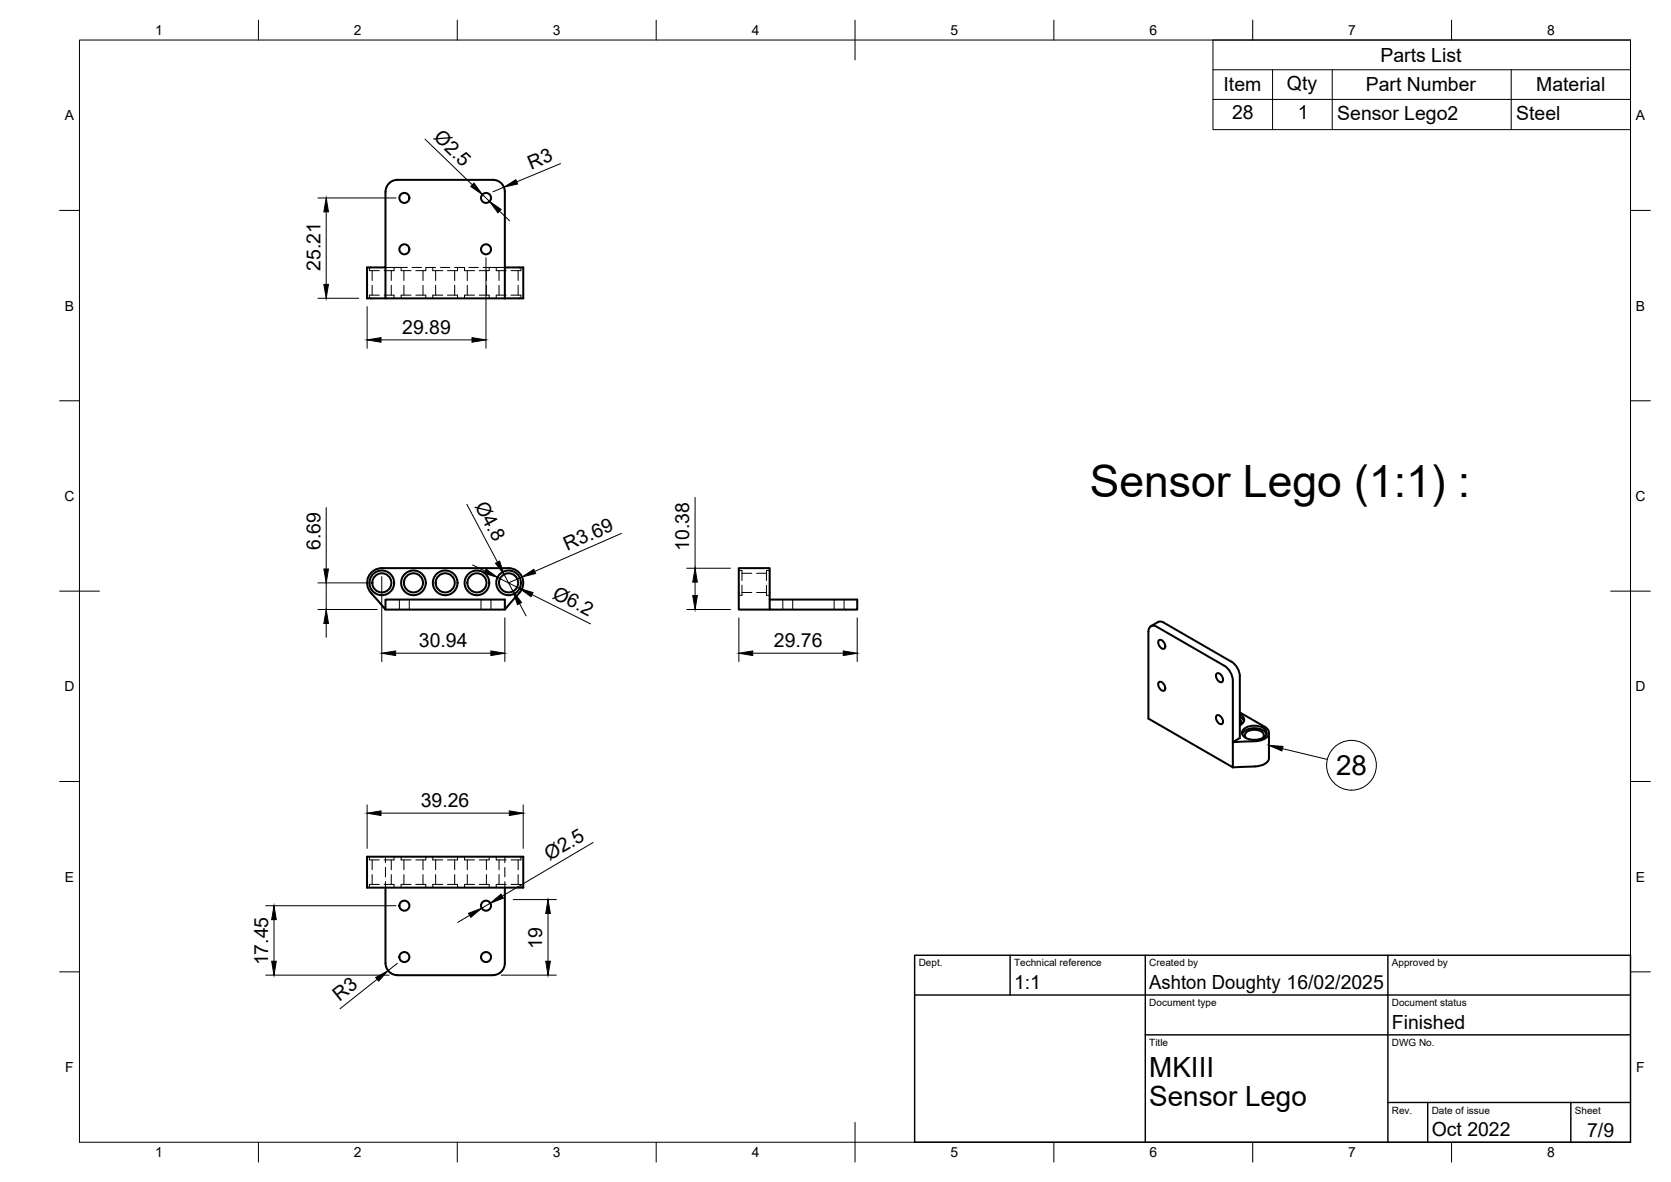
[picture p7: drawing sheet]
<svg xmlns="http://www.w3.org/2000/svg" width="420mm" height="297mm" viewBox="0 0 420 297" stroke-linecap="round" stroke-linejoin="round" font-family="sans-serif">
<!-- layer: Visible -->
<g fill="none" stroke="#000" stroke-width=".51">
<path d="M96.9 67.2v7.8h-4.6v-7.8h4.6v-19a3 3 0 0 1 3-3h24a2.99 2.99 0 0 1 3 3v19M96.9 75h30M126.9 67.2h4.7v7.8h-4.7zM96.9 153.2h30v-2.5h-30v2.5l-1.8-2.1a7.7 7.7 0 0 1-2.7-3.7 3.7 3.7 0 0 1 3.6-4.6h31.9a3.7 3.7 0 0 1 3.4 2.2 3.7 3.7 0 0 1-.7 4l-3.7 4.2M193.5 150.7h22v2.5h-22v-10.4h-7.7v10.4h7.7M292.7 156.5l16.9 9.8 1.4 1.3 .5 1.1 .3 1.2M292.7 156.5a1.49 1.49 0 0 0-1.5-.2l-1.8 1.1M291.5 160.8a1.45 1.45 0 0 1 1.2 2.2 1.45 1.45 0 0 1-1.2-2.2zM291.5 171.4a1.45 1.45 0 0 1 1.2 2.2 1.45 1.45 0 0 1-1.2-2.2zM306 169.2a1.45 1.45 0 0 1 1.3 2.2 1.45 1.45 0 0 1-1.3-2.2zM306 179.8a1.45 1.45 0 0 1 1.3 2.1 1.45 1.45 0 0 1-1.3-2.1zM311.7 170v15.5l-1.7 1v-15.5l-.2-1.2-.6-1.2-1.3-1.3-17-9.8a1.28 1.28 0 0 0-1.5-.1 1.28 1.28 0 0 0-.6 1.3v21.9l21.2 12.2"/>
<path d="M311.7 179l6.3 3.6M311.8 179.5a1.4 1.4 0 0 1 1 1.4 1.4 1.4 0 0 1-1 1.3M311.8 180.2l.6 .4 .4 .6M311.8 180.8a.92 .92 0 0 1 .1 1.4M312.3 184.5a3.9 3.9 0 0 1 5.1-1.1l.8 .7 .2 .4M312.7 183.3a4.2 4.2 0 0 1 5.7 .4 1.87 1.87 0 0 1-2 2.1l-1.3 .1a2.62 2.62 0 0 1-2.8-1.8zM313.3 185.4a1.2 1.2 0 0 1-.1-1.3 1.2 1.2 0 0 1 1.1-.6 2.78 2.78 0 0 1 3.5 1.2l-.3 .7M318 182.6a1.58 1.58 0 0 1 1.1 1.5 1.58 1.58 0 0 1-1 1.5l-.6 .3a11.2 11.2 0 0 1-4.8 .5l-2.7 .1v6.3M319.1 184.2v6.3a2.75 2.75 0 0 1-2.7 2l-6.4 .3M92.3 215.3h39.3v7.8h-39.3zM96.9 223.1v19a2.99 2.99 0 0 0 3 3M126.9 223.1v19a2.99 2.99 0 0 1-3 3"/>
<path d="M99.9 245.1h24"/>
<circle cx="101.7" cy="49.7" r="1.26"/>
<circle cx="122.2" cy="49.7" r="1.26"/>
<circle cx="101.7" cy="62.6" r="1.26"/>
<circle cx="122.2" cy="62.6" r="1.26"/>
<circle cx="96" cy="146.5" r="3.1"/>
<circle cx="96" cy="146.5" r="2.4"/>
<circle cx="104" cy="146.5" r="3.1"/>
<circle cx="104" cy="146.5" r="2.4"/>
<circle cx="111.9" cy="146.5" r="3.1"/>
<circle cx="111.9" cy="146.5" r="2.4"/>
<circle cx="119.9" cy="146.5" r="3.1"/>
<circle cx="119.9" cy="146.5" r="2.4"/>
<circle cx="127.9" cy="146.5" r="3.1"/>
<circle cx="127.9" cy="146.5" r="2.4"/>
<circle cx="101.7" cy="227.6" r="1.26"/>
<circle cx="122.2" cy="227.6" r="1.26"/>
<circle cx="101.7" cy="240.5" r="1.26"/>
<circle cx="122.2" cy="240.5" r="1.26"/>
</g>
<!-- layer: Hidden -->
<g fill="none" stroke="#000" stroke-width=".25">
<path d="M92.9 67.2v.8h2.5M93.6 68v2.5M93.6 71.7v2.5M95.4 74.2h-2.5v.8M96.6 74.2h2.5v.8M96.9 67.2h5.5M98.4 68v2.5M98.4 71.7v2.5M99.1 67.2v.8h-2.5M100.9 67.2v.8h2.5M101.6 68v2.5M101.6 71.7v2.5"/>
<path d="M103.4 74.2h-2.5v.8M103.6 67.2h2.4M104.5 74.2h2.6v.8M106.4 68v2.5M106.4 71.7v2.5M107.1 67.2v.8h-2.6M107.2 67.2h2.3M108.8 67.2v.8h2.5M109.5 68v2.5M109.5 71.7v2.5M110.7 67.2h2.4M111.3 74.2h-2.5v.8"/>
<path d="M112.5 74.2h2.5v.8M114.3 67.2h2.4M114.3 68v2.5M114.3 71.7v2.5M115 67.2v.8h-2.5M116.8 67.2v.8h2.5M117.5 68v2.5M117.5 71.7v2.5M117.9 67.2h2.4M119.3 74.2h-2.5v.8M120.5 74.2h2.5v.8M121.5 67.2h5.4"/>
<path d="M122.3 68v2.5M122.3 71.7v2.5M123 67.2v.8h-2.5M124.8 67.2v.8h2.5M125.5 68v2.5M125.5 71.7v2.5M127.3 74.2h-2.5v.8M128.5 74.2h2.5v.8M130.3 68v2.5M130.3 71.7v2.5M131 67.2v.8h-2.5M100.4 150.7v2.5"/>
<path d="M102.9 150.7v2.5M120.9 150.7v2.5M123.4 150.7v2.5M185.8 143.4h.8v2.5M186.6 147.1v2.5h-.8M186.6 148.9h2.4M186.6 144.1h2.4M190.2 148.9h2.5M190.2 144.1h2.5M192.7 147.1v2.5h.8M193.5 143.4h-.8v2.5M196.8 150.7v2.5"/>
<path d="M199.3 150.7v2.5M209.7 150.7v2.5M212.2 150.7v2.5M92.9 215.3v.8h2.5M93.6 216.1v2.5M93.6 219.8v2.5M96.9 215.3v1.5M96.9 218v2.4M98.4 216.1v2.5M98.4 219.8v2.5M99.1 215.3v.8h-2.5M100.9 215.3v.8h2.5"/>
<path d="M101.6 216.1v2.5M101.6 219.8v2.5M106.4 216.1v2.5M106.4 219.8v2.5M107.1 215.3v.8h-2.6M108.8 215.3v.8h2.5M109.5 216.1v2.5M109.5 219.8v2.5M114.3 216.1v2.5M114.3 219.8v2.5M115 215.3v.8h-2.5M116.8 215.3v.8h2.5"/>
<path d="M117.5 216.1v2.5M117.5 219.8v2.5M122.3 216.1v2.5M122.3 219.8v2.5M123 215.3v.8h-2.5M124.8 215.3v.8h2.5M125.5 216.1v2.5M125.5 219.8v2.5M126.9 215.3v1.5M126.9 218v2.4M130.3 216.1v2.5M130.3 219.8v2.5"/>
<path d="M131 215.3v.8h-2.5M95.4 222.3h-2.5v.8M96.6 222.3h2.5v.8M96.9 221.6v1.5M103.4 222.3h-2.5v.8M104.5 222.3h2.6v.8M111.3 222.3h-2.5v.8M112.5 222.3h2.5v.8M119.3 222.3h-2.5v.8M120.5 222.3h2.5v.8M126.9 221.6v1.5M127.3 222.3h-2.5v.8"/>
<path d="M128.5 222.3h2.5v.8"/>
</g>
<!-- layer: BORDER -->
<g fill="none" stroke="#000" stroke-width=".25">
<path d="M20 10.1h390v276.9h-390zM65 5.1v5M115 5.1v5M165 5.1v5M215 5.1v10M265 5.1v5M315 5.1v5M365 5.1v5M15 52.9h5M410 52.9h5M15 100.7h5M410 100.7h5"/>
<path d="M15 148.6h10M405 148.6h10M15 196.4h5M410 196.4h5M15 244.2h5M410 244.2h5M65 287v5M115 287v5M165 287v5M215 282.1v9.9M265 287v5M315 287v5"/>
<path d="M365 287v5"/>
</g>
<!-- layer: TITLEBLOCK -->
<path d="M230 240.1h180v46.9h-180zM230 250h180M254 240.1v9.9M288 240.1v46.9M349 240.1v46.9M288 260.1h122M349 277.1h61M359 277.1v9.9M395 277.1v9.9" fill="none" stroke="#000" stroke-width=".36"/>
<!-- layer: Parts Lists -->
<path d="M305 10.1h105v22.5h-105zM305 17.5h105M320 17.5v15.1M335 17.5v15.1M380 17.5v15.1M305 25h105" fill="none" stroke="#000" stroke-width=".25"/>
<!-- layer: Balloons -->
<circle cx="339.8" cy="192.3" r="6.3" fill="none" stroke="#000" stroke-width=".25"/>
<!-- layer: 0 -->
<path d="M319 187.3l3.6 .3-.3 1.1z" fill="#000" stroke="#000" stroke-width=".25"/>
<path d="M322.5 188.1l11.2 2.7" fill="none" stroke="#000" stroke-width=".25"/>
<!-- layer: FD_Dimensions -->
<g fill="none" stroke="#000" stroke-width=".25">
<path d="M106.9 35l11.9 11.4M79.9 49.7h19.7M82 53.2v18.3M121.3 48.9l1.8 1.7M125.6 53.1l2.5 2.4M126.7 47l-2.8 1.2M140.9 41.1l-11 4.6M79.9 75h10.3M92.3 77.1v10.4M122.2 64.8v22.7M95.8 85.4h22.9M82 127.6v15.4"/>
<path d="M117.4 126.7l7.7 14.6M156.3 134l-21.8 9.6M174.8 125v17.8M79.9 153.2h14.9M79.9 146.5h14M82 146.5v6.7M82 156.7v3.5M96 144.9v21.4M118.8 142l3.2 1.5M125.1 145.1l5.5 2.8M126.7 144.4l2.3 4.2M126.9 155.3v11"/>
<path d="M130.6 151.7l1.7 3.1M131.3 145l-3.4 1.5M133.8 149.4l14.7 7.4M172.7 153.2h11M172.7 142.8h11M174.8 146.3v3.4M185.8 155.3v11M215.5 155.3v11M99.5 164.2h23.9M189.3 164.2h22.7M92.3 202.3v10.9M95.8 204.4h32.3"/>
<path d="M131.6 202.3v10.9M149.1 211.7l-22.8 13.5M66.8 227.6h32.8M68.9 231.1v10.5M118.1 230l-3 1.8M123.3 227l-2.2 1.2M129 226.1h10.9M137.8 229.6v12M66.8 245.1h31M94.8 246.1l-9.3 7.4M99.9 242.1l-2.3 1.8M126 245.1h13.9"/>
</g>
<g fill="#000" stroke="#000" stroke-width=".25">
<path d="M82 49.7l.6 3.5h-1.2zM119.2 46l2.1 2.9-2.9-2zM123.1 50.6l2.9 2-.8 .9zM126.7 47l3-1.8 .5 1zM81.4 71.5h1.2l-.6 3.5zM92.3 85.4l3.5-.6v1.2zM118.7 84.8l3.5 .6-3.5 .6zM82 153.2l.6 3.5h-1.2zM81.4 143h1.2l-.6 3.5zM122.2 143l2.9 2.1-3.4-1.1zM124.6 141.5l1-.5 1.1 3.4zM129 148.6l2.1 2.8-1 .6z"/>
<path d="M130.6 147.9l3.4 1-.5 1.1zM131.3 145l2.9-1.9 .5 1zM174.2 149.7h1.1l-.5 3.5zM174.8 142.8l.5 3.5h-1.1zM96 164.2l3.5-.6v1.1zM123.4 163.6l3.5 .6-3.5 .5zM185.8 164.2l3.5-.6v1.1zM212 163.6l3.5 .6-3.5 .5zM92.3 204.4l3.5-.6v1.1zM128.1 203.8l3.5 .6-3.5 .5zM68.9 227.6l.6 3.5h-1.2zM117.8 229.5l3.3-1.3-2.7 2.3z"/>
<path d="M123.3 227l2.7-2.3 .6 1zM137.8 226.1l.6 3.5h-1.2zM68.3 241.6h1.2l-.6 3.5zM94.5 245.6l3.1-1.7-2.4 2.7zM137.2 241.6h1.2l-.6 3.5z"/>
</g>
<text font-size="11.2" x="274" y="124.9">Sensor Lego (1:1) :</text>
<g font-size="7">
<text x="336" y="194.8">28</text>
<text x="289" y="270.6">MKIII</text>
<text x="289" y="278.1">Sensor Lego</text>
</g>
<g font-size="4.9">
<text x="347.1" y="15.5">Parts List</text>
<text x="307.7" y="23">Item</text>
<text x="323.6" y="22.5">Qty</text>
<text x="343.4" y="23">Part Number</text>
<text x="386.3" y="23">Material</text>
<text x="309.8" y="29.9">28</text>
<text x="326.3" y="29.9">1</text>
<text x="108.8" y="34.7" transform="rotate(44 108.8 34.7)">Ø2.5</text>
<text x="336.3" y="30">Sensor Lego2</text>
<text x="381.3" y="30">Steel</text>
<text x="133.5" y="42.6" transform="rotate(-23 133.5 42.6)">R3</text>
<text x="80.6" y="68.1" transform="rotate(-90 80.6 68.1)">25.21</text>
<text x="101.2" y="84">29.89</text>
<text x="119.3" y="127" transform="rotate(62 119.3 127)">Ø4.8</text>
<text x="80.6" y="138.3" transform="rotate(-90 80.6 138.3)">6.69</text>
<text x="142.6" y="138.4" transform="rotate(-24 142.6 138.4)">R3.69</text>
<text x="173.3" y="138.4" transform="rotate(-90 173.3 138.4)">10.38</text>
<text x="138.7" y="150.2" transform="rotate(27 138.7 150.2)">Ø6.2</text>
<text x="105.3" y="162.7">30.94</text>
<text x="194.6" y="162.7">29.76</text>
<text x="105.8" y="202.9">39.26</text>
<text x="138.2" y="216.4" transform="rotate(-31 138.2 216.4)">Ø2.5</text>
<text x="136.3" y="238.4" transform="rotate(-90 136.3 238.4)">19</text>
<text x="67.4" y="242.6" transform="rotate(-90 67.4 242.6)">17.45</text>
<text x="85.4" y="251.7" transform="rotate(-39 85.4 251.7)">R3</text>
<text x="255" y="248.5">1:1</text>
<text x="289" y="248.5">Ashton Doughty 16/02/2025</text>
<text x="350" y="258.6">Finished</text>
<text x="360" y="285.5">Oct 2022</text>
<text x="399.1" y="285.7">7/9</text>
</g>
<g font-size="3.5">
<text x="39" y="8.8">1</text>
<text x="89" y="8.8">2</text>
<text x="139" y="8.8">3</text>
<text x="189" y="8.8">4</text>
<text x="239" y="8.8">5</text>
<text x="289" y="8.8">6</text>
<text x="339" y="8.8">7</text>
<text x="389" y="8.8">8</text>
<text x="16.3" y="30.2">A</text>
<text x="411.3" y="30.2">A</text>
<text x="16.3" y="78">B</text>
<text x="411.3" y="78">B</text>
<text x="16.2" y="125.9">C</text>
<text x="411.2" y="125.9">C</text>
<text x="16.2" y="173.7">D</text>
<text x="411.2" y="173.7">D</text>
<text x="16.3" y="221.6">E</text>
<text x="411.3" y="221.6">E</text>
<text x="16.4" y="269.4">F</text>
<text x="411.4" y="269.4">F</text>
<text x="39" y="290.8">1</text>
<text x="89" y="290.8">2</text>
<text x="139" y="290.8">3</text>
<text x="189" y="290.8">4</text>
<text x="239" y="290.8">5</text>
<text x="289" y="290.8">6</text>
<text x="339" y="290.8">7</text>
<text x="389" y="290.8">8</text>
</g>
<g font-size="2.5">
<text x="231" y="242.9">Dept.</text>
<text x="255" y="242.9">Technical reference</text>
<text x="289" y="242.9">Created by</text>
<text x="350" y="242.9">Approved by</text>
<text x="289" y="252.8">Document type</text>
<text x="350" y="252.8">Document status</text>
<text x="289" y="262.9">Title</text>
<text x="350" y="262.9">DWG No.</text>
<text x="350" y="279.9">Rev.</text>
<text x="360" y="279.9">Date of issue</text>
<text x="396" y="279.9">Sheet</text>
</g>
</svg>
